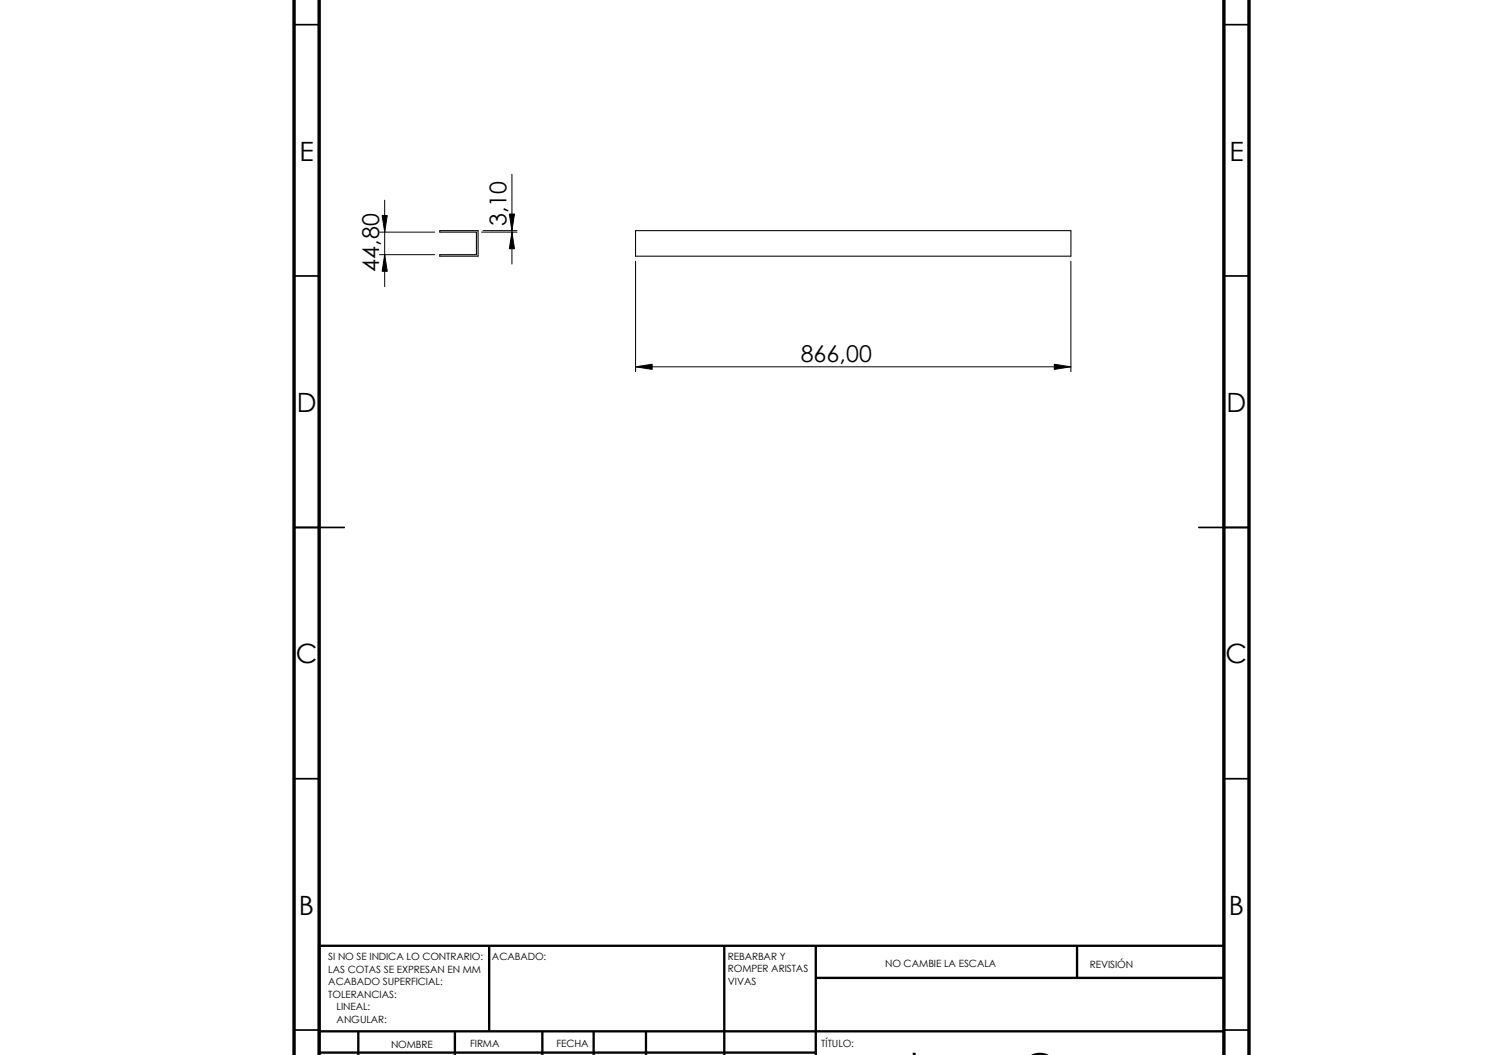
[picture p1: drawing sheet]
<svg xmlns="http://www.w3.org/2000/svg" width="297mm" height="210mm" viewBox="0 0 297 210" stroke-linecap="round" stroke-linejoin="round" font-family="sans-serif">
<path d="M58.5 4.9h5M243.5 4.9h5M58.5 54.9h5M243.5 54.9h5M58.5 104.9h10M238.5 104.9h10M58.5 154.9h5M243.5 154.9h5M58.5 204.9h5M243.5 204.9h5" fill="none" stroke="#000" stroke-width=".34"/>
<g fill="none" stroke="#000" stroke-width=".47">
<path d="M97.3 188.2v17M144.1 188.2v21.7M162.3 194.6h81.2M162.3 188.2v21.7M214.3 188.2v6.4M243.5 188.2h-180v21.7M63.5 205.2h180M63.5 209.4h98.8M71.3 205.2v4.7M90.5 205.2v4.7M107.9 205.2v4.7M118.1 205.2v4.7"/>
<path d="M128.5 205.2v4.7"/>
</g>
<path d="M58.5 -.1v210M63.5 -.1v210M243.5 0v209.9M248.5 0v209.9" fill="none" stroke="#000" stroke-width=".68" stroke-linecap="butt"/>
<path d="M87.5 45.9h7.6v5.1h-7.6v-.3h7.3v-4.5h-7.3zM126.4 45.9h86.7v5.1h-86.7z" fill="none" stroke="#000" stroke-width=".21"/>
<g fill="none" stroke="#000" stroke-width=".2">
<path d="M76.5 39.8v17.2M101.9 34.7v17.8M75.5 50.7h11M75.5 46.2h11M76 42.9h1l-.5 3.3zM76.5 50.7l.5 3.3h-1zM95.8 46.2h7.1M96.1 45.9h6.8M101.3 42.6h1.1l-.5 3.3zM101.9 46.2l.5 3.3h-1.1zM126.4 52v22M213.1 52v22"/>
<path d="M126.4 73l3.3-.5v1zM126.4 73h86.7M209.8 72.5l3.3 .5-3.3 .5z"/>
</g>
<path d="M76.5 50.7l.5 3.3h-1zM76 42.9h1l-.5 3.3zM101.9 46.2l.5 3.3h-1.1zM101.3 42.6h1.1l-.5 3.3zM126.4 73l3.3-.5v1zM209.8 72.5l3.3 .5-3.3 .5z" fill="#000"/>
<g font-size="5.3">
<text x="59.6" y="32">E</text>
<text x="244.6" y="32">E</text>
<text x="59.1" y="82">D</text>
<text x="244" y="82">D</text>
<text x="58.8" y="132">C</text>
<text x="243.8" y="132">C</text>
<text x="59.5" y="182">B</text>
<text x="244.5" y="182">B</text>
</g>
<g font-size="4.6">
<text x="100.8" y="45" transform="rotate(-90 100.8 45)">3,10</text>
<text x="75.4" y="54.1" transform="rotate(-90 75.4 54.1)">44,80</text>
<text x="159.3" y="72.1">866,00</text>
</g>
<g font-size="2">
<text x="65.3" y="191.1">SI NO SE INDICA LO CONTRARIO:</text>
<text x="97.9" y="191.1">ACABADO:</text>
<text x="144.8" y="191">REBARBAR Y</text>
<text x="65.3" y="193.5">LAS COTAS SE EXPRESAN EN MM</text>
<text x="65.3" y="196">ACABADO SUPERFICIAL:</text>
<text x="144.8" y="196">VIVAS</text>
<text x="144.8" y="193.5">ROMPER ARISTAS</text>
<text x="176.1" y="192.4">NO CAMBIE LA ESCALA</text>
<text x="216.8" y="192.7">REVISIÓN</text>
<text x="65.3" y="198.5">TOLERANCIAS:</text>
<text x="67" y="203.5">ANGULAR:</text>
<text x="67" y="201">LINEAL:</text>
<text x="77.8" y="208.5">NOMBRE</text>
<text x="93.6" y="208.4">FIRMA</text>
<text x="110.7" y="208.4">FECHA</text>
<text x="163.4" y="208.4">TÍTULO:</text>
</g>
</svg>
